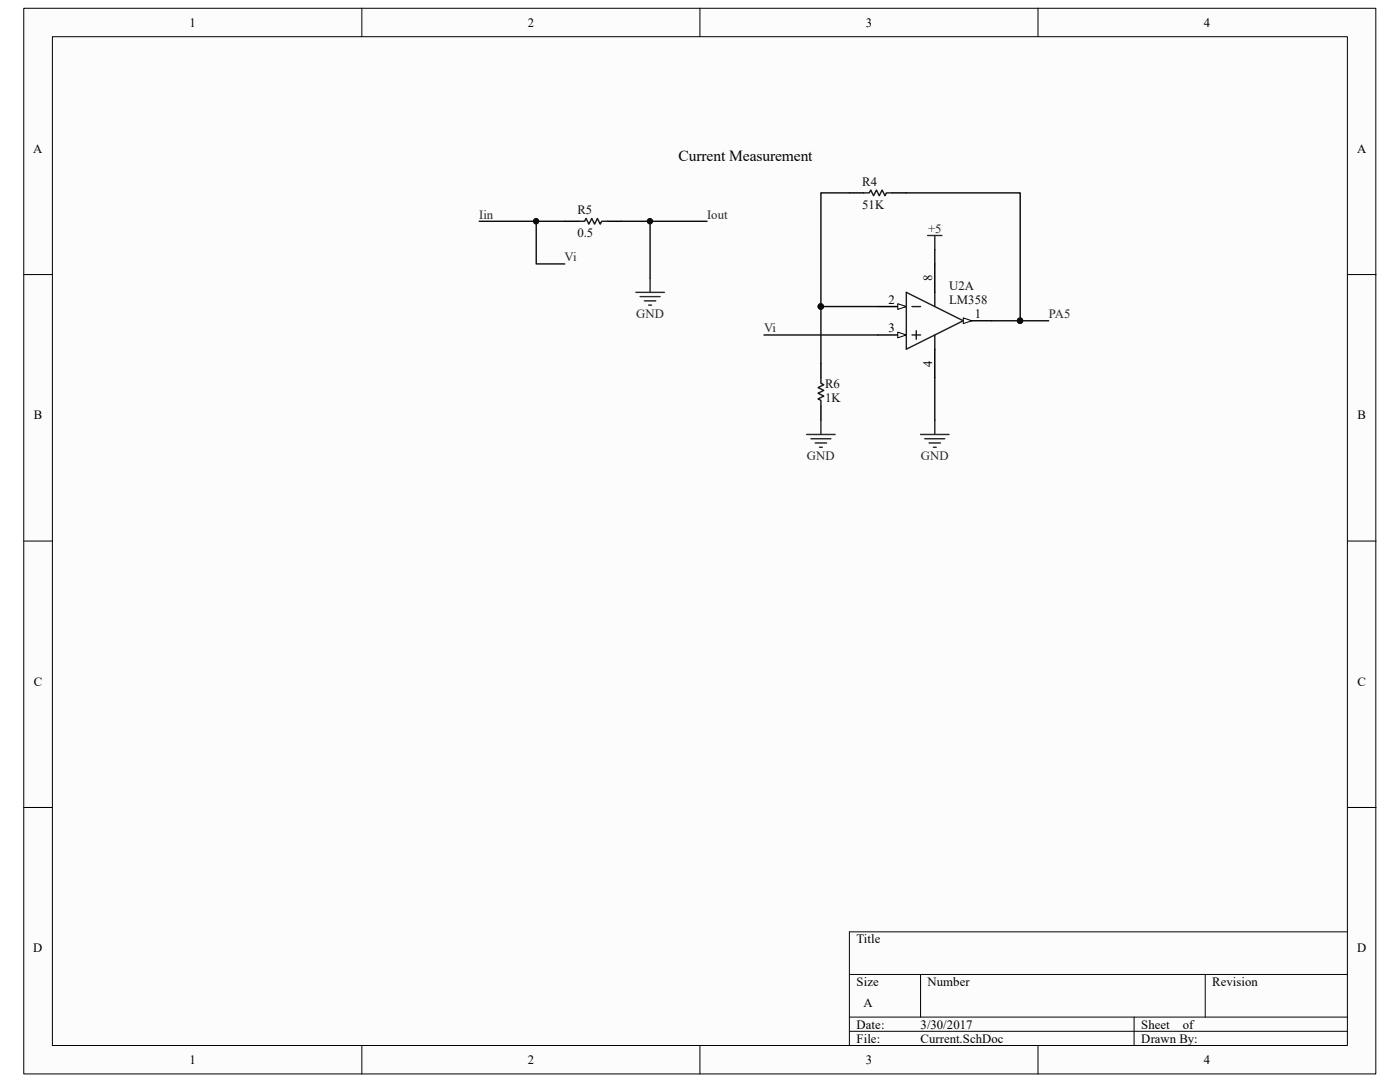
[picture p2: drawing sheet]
<svg xmlns="http://www.w3.org/2000/svg" width="279mm" height="216mm" viewBox="0 0 279 216" stroke-linecap="round" stroke-linejoin="round" font-family="sans-serif">
<path d="M4.8 1.7h269.8v212.6h-269.8z" fill="#fcfcfc"/>
<path d="M4.7 1.7h269.9v212.6h-269.9z" fill="none" stroke="#000" stroke-width=".2"/>
<path d="M10.5 7.4h258.4v201.2h-258.4z" fill="#fcfcfc"/>
<g fill="none" stroke="#000" stroke-width=".2">
<path d="M10.5 7.3h258.4v201.3h-258.4zM72.2 1.6v5.7M139.7 1.6v5.7M207.2 1.6v5.7M4.7 54.8h5.7M268.9 54.8h5.7M4.7 108h5.7M268.9 108h5.7M4.7 161.1h5.7M268.9 161.1h5.7M169.5 194.4h99.4M183.7 194.4v8.5"/>
<path d="M240.5 194.4v8.5M268.9 185.9h-99.4v22.7M72.2 208.6v5.7M139.7 208.6v5.7M169.5 202.9h99.4M169.5 205.8h99.4M207.2 208.6v5.7M226.3 202.9v5.7"/>
</g>
<path d="M175.2 61.2h5.7" fill="none" stroke="#000" stroke-width=".28"/>
<path d="M179.2 60.6l1.7 .6-1.7 .5z" fill="#fcfcfc" stroke="#000" stroke-width=".2"/>
<path d="M175.2 66.8h5.7" fill="none" stroke="#000" stroke-width=".28"/>
<path d="M179.2 66.3l1.7 .5-1.7 .6z" fill="#fcfcfc" stroke="#000" stroke-width=".2"/>
<path d="M192.2 64h5.7" fill="none" stroke="#000" stroke-width=".28"/>
<path d="M192.2 63.4l1.7 .6-1.7 .6z" fill="#fcfcfc" stroke="#000" stroke-width=".2"/>
<path d="M172.4 38.5h1.1l.3-.6 .5 1.2 .6-1.2 .6 1.2 .5-1.2 .6 1.2 .3-.6h1.1M115.5 44.2h1.2l.3-.6 .5 1.1 .6-1.1 .6 1.1 .5-1.1 .6 1.1 .3-.5h1.1M180.9 58.3l11.3 5.7-11.3 5.7zM186.6 58.3v2.9M163.8 75.3v1.2l.6 .3-1.1 .5 1.1 .6-1.1 .6 1.1 .5-1.1 .6 .5 .3v1.1M182 61.2h1.7M182 66.8h1.7M182.9 66v1.7M186.6 66.8v2.9" fill="none" stroke="#1c1c1c" stroke-width=".28"/>
<path d="M169.5 38.5h2.9M178 38.5h2.9M112.7 44.2h2.8M121.2 44.2h2.9M186.6 52.7v5.6M163.8 72.5v2.8M186.6 69.7v5.6M163.8 81v2.9" fill="none" stroke="#000" stroke-width=".28"/>
<path d="M169.5 38.5h-5.7v22.7M180.9 38.5h22.7v25.5h-5.7M95.6 44.2h17.1M107 44.2v8.5h5.7M124.1 44.2h17M129.7 44.2v11.3M186.6 49.8v2.9M152.5 66.8h22.7M175.2 61.2h-11.4v11.3M186.6 75.3v8.6M203.6 64h5.7" fill="none" stroke="#0e0e0e" stroke-width=".28"/>
<g fill="#0e0e0e" stroke="#0e0e0e" stroke-width=".2">
<circle cx="163.8" cy="61.2" r=".55"/>
<circle cx="203.6" cy="64" r=".55"/>
<circle cx="129.7" cy="44.1" r=".55"/>
<circle cx="107" cy="44.1" r=".55"/>
</g>
<g fill="none" stroke="#262626" stroke-width=".28">
<path d="M126.9 58.3h5.7M127.8 59.2h3.9M129.7 55.5v2.8M185.1 47h2.9M186.6 47v2.8M128.6 60h2.3M129.5 60.9h.5M161 86.7h5.7M161.8 87.5h4M162.7 88.4h2.3M163.5 89.2h.6M163.8 83.9v2.8"/>
<path d="M183.7 86.7h5.7M184.6 87.5h3.9M185.4 88.4h2.3M186.3 89.2h.5M186.6 83.9v2.8"/>
</g>
<text font-size="3.1" x="135.4" y="32.1">Current Measurement</text>
<g font-size="2.5">
<text x="37.8" y="5.3">1</text>
<text x="105.3" y="5.3">2</text>
<text x="172.8" y="5.3">3</text>
<text x="240.2" y="5.3">4</text>
<text x="6.6" y="30.5">A</text>
<text x="270.8" y="30.5">A</text>
<text x="186" y="56" transform="rotate(-90 186 56)">8</text>
<text x="177.3" y="60.6">2</text>
<text x="194.5" y="63.5">1</text>
<text x="177.3" y="66.3">3</text>
<text x="186" y="73.2" transform="rotate(-90 186 73.2)">4</text>
<text x="6.7" y="83.7">B</text>
<text x="270.9" y="83.7">B</text>
<text x="6.7" y="136.8">C</text>
<text x="270.9" y="136.8">C</text>
<text x="6.6" y="190">D</text>
<text x="170.9" y="188.2">Title</text>
<text x="270.8" y="190">D</text>
<text x="170.9" y="196.7">Size</text>
<text x="185.1" y="196.7">Number</text>
<text x="241.9" y="196.7">Revision</text>
<text x="172.3" y="201">A</text>
<text x="170.9" y="205.2">Date:</text>
<text x="170.9" y="208.1">File:</text>
<text x="183.7" y="208.1">Current.SchDoc</text>
<text x="183.7" y="205.2">3/30/2017</text>
<text x="227.8" y="208.1">Drawn By:</text>
<text x="227.8" y="205.2">Sheet</text>
<text x="236" y="205.2">of</text>
<text x="37.8" y="212.3">1</text>
<text x="105.3" y="212.3">2</text>
<text x="172.8" y="212.3">3</text>
<text x="240.2" y="212.3">4</text>
</g>
<g font-size="2.5" fill="#0e0e0e">
<text x="172.1" y="37.1">R4</text>
<text x="172.1" y="41.6">51K</text>
<text x="115.2" y="42.8">R5</text>
<text x="115.2" y="47.3">0.5</text>
<text x="189.4" y="57.8">U2A</text>
<text x="189.4" y="60.6">LM358</text>
<text x="164.7" y="77.3">R6</text>
<text x="164.7" y="80.2">1K</text>
</g>
<g font-size="2.5" fill="#262626">
<text x="95.6" y="43.6">Iin</text>
<text x="141.1" y="43.6">Iout</text>
<text x="185.2" y="46.4">+5</text>
<text x="112.7" y="52.1">Vi</text>
<text x="127" y="63.5">GND</text>
<text x="209.3" y="63.5">PA5</text>
<text x="152.5" y="66.3">Vi</text>
<text x="161" y="91.8">GND</text>
<text x="183.8" y="91.8">GND</text>
</g>
</svg>
